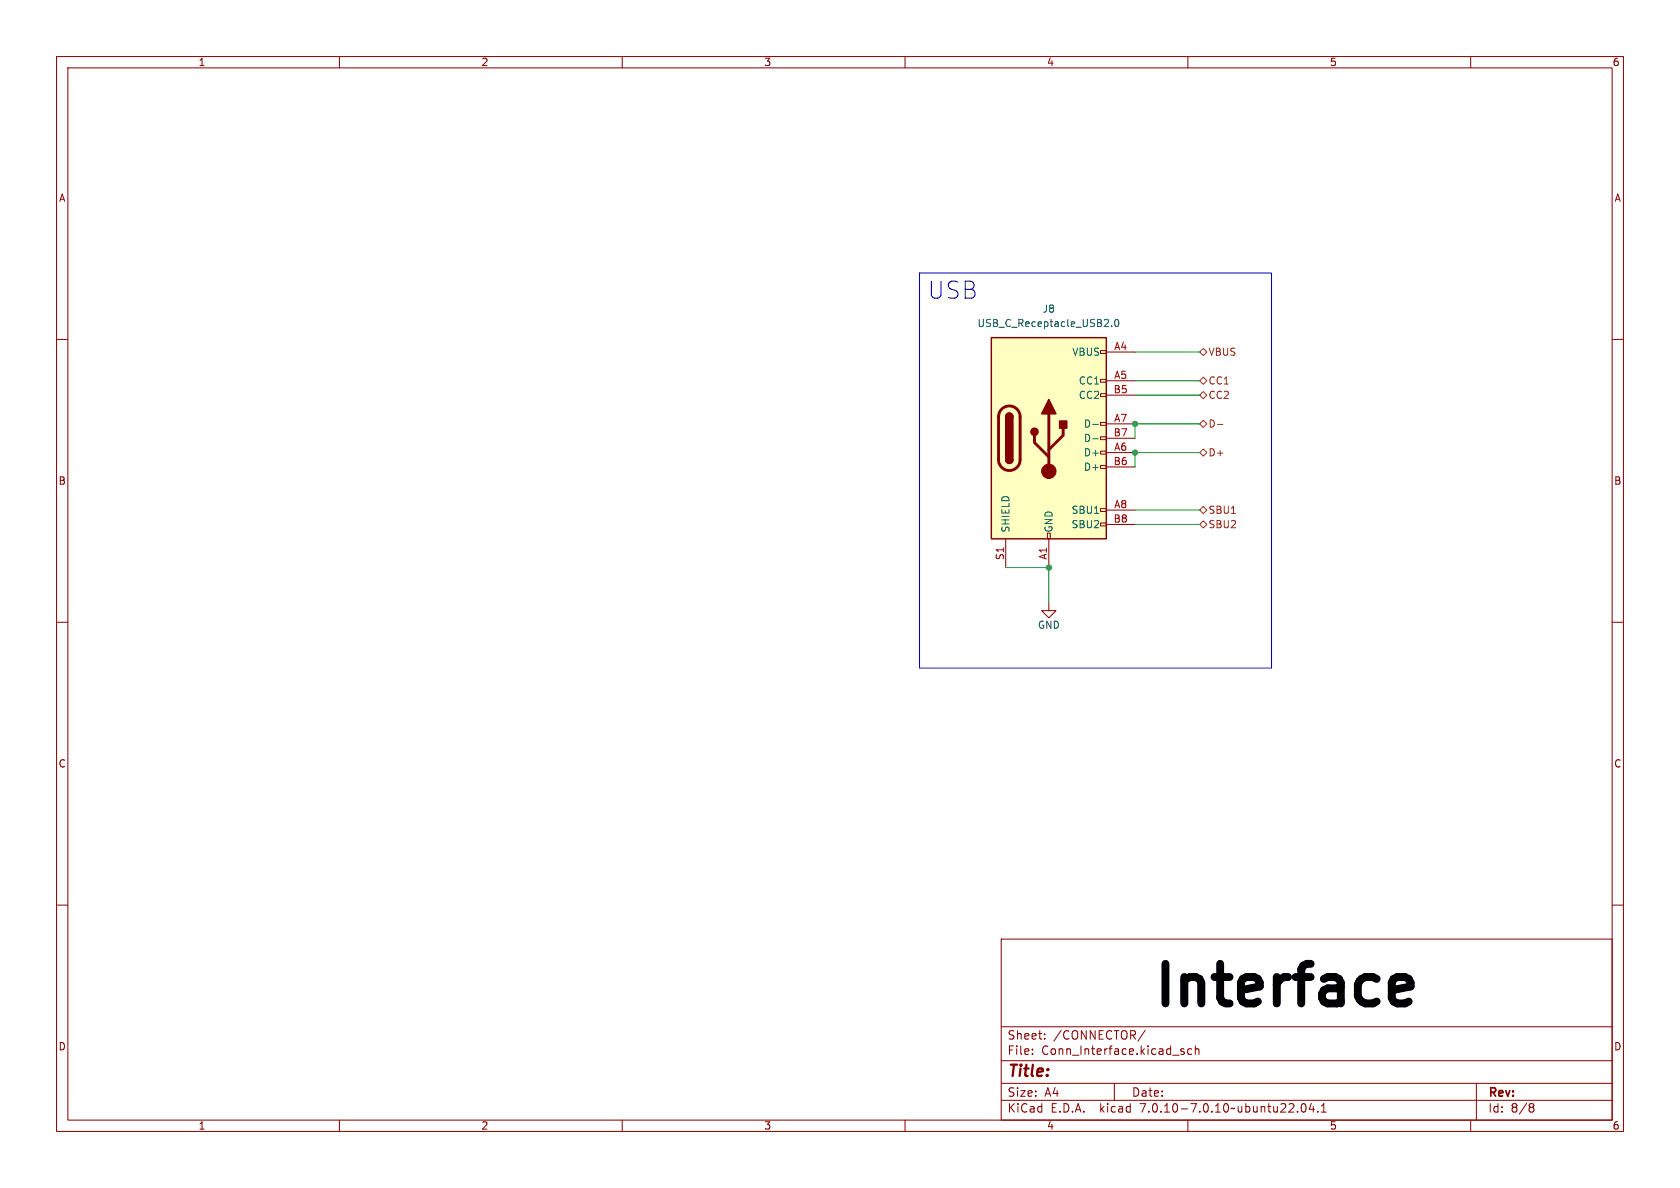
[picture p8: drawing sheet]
<svg xmlns="http://www.w3.org/2000/svg" width="297mm" height="210mm" viewBox="0 0 297 210" stroke-linecap="round" stroke-linejoin="round" font-family="sans-serif">
<g fill="none" stroke="#840000" stroke-width=".18">
<path d="M10 10h277v190h-277zM12 12h273v186h-273zM60 10v2M110 10v2M160 10v2M210 10v2M260 10v2M10 60h2M285 60h2M194.6 79.8h1v.5h-1zM194.6 77.2h1v.5h-1zM194.6 74.7h1v.5h-1z"/>
<path d="M194.6 69.6h1v.5h-1zM194.6 67.1h1v.5h-1zM194.6 62h1v.5h-1zM195.6 62.2h5.1M195.6 67.3h5.1M195.6 74.9h5.1M195.6 69.9h5.1M195.6 77.5h5.1M177.8 95.3v5M185.2 94.2h.5v1.1h-.5zM185.4 95.3v5M194.6 92.5h1v.5h-1z"/>
<path d="M194.6 89.9h1v.5h-1zM194.6 82.3h1v.5h-1zM195.6 80h5.1M195.6 90.2h5.1M195.6 82.6h5.1M195.6 92.7h5.1M10 110h2M185.4 106.7v1.3h1.3l-1.3 1.2-1.3-1.2h1.3M285 110h2M10 160h2M285 160h2M177 166h108v32h-108z"/>
<path d="M60 198v2M110 198v2M160 198v2M177 194.5h108M177 191.5h108M177 187.5h108M177 181.5h108M182.5 186.3v.1M182.5 185.5v.1M184.7 183.6v.1M184.7 182.8v.1M197 191.5v3"/>
<path d="M202.5 182.1l-1.3 2M208.8 185.8l.5 .2 .1 .2-.2 .2-.5-.1M208.8 185.5h.5M210 198v2M210.7 185.5l-.5-.1-.2 .3v.4l.1 .2h.6M211.3 185.5l.2-.1 .4 .1 .1 .9M211.3 184.9v1.5M229.4 196.5v.1M230.2 195.2l.2-.1a.81 .81 0 0 1 .6 .6 .81 .81 0 0 1-.3 .8l-.2 .1a.81 .81 0 0 1-.3-1.4zM231.8 195l-.3 1.1h.9M232.2 195.6v1M233 196.5v.1"/>
<path d="M233.6 196.6h.9M233.6 195.5l.4-.4v1.5M260 198v2M261 191.5v6.5M270.6 195.1h.3l.3 .3-.3 .3M270.6 195.7h.3M270.9 195.7l.2 .2 .1 .4-.3 .3h-.3"/>
</g>
<path d="M175.3 59.7h20.3v35.6h-20.3z" fill="#ffffc2" stroke="#ffffc2" stroke-width=".18"/>
<path d="M175.3 59.7h20.3v35.6h-20.3zM177.8 73.7a.64 .64 0 0 1 .6-.7 .64 .64 0 0 1 .7 .7M177.8 81.3a.64 .64 0 0 0 .6 .6 .64 .64 0 0 0 .7-.6" fill="none" stroke="#840000" stroke-width=".25"/>
<path d="M177.1 72.3a1.9 1.9 0 0 1 2.1-.4 1.9 1.9 0 0 1 1.1 1.8v7.6a1.91 1.91 0 0 1-1.9 1.9 1.91 1.91 0 0 1-1.9-1.9v-7.8l.2-.6zM182.9 77v1.2l2.5 2.6M185.4 73.2v10.1M188 75.7v1.3l-2.6 2.5" fill="none" stroke="#840000" stroke-width=".51"/>
<g fill="#840000" stroke="#840000" stroke-width=".25">
<path d="M177.8 81.3h1.3a.64 .64 0 0 1-.7 .6 .64 .64 0 0 1-.6-.6z"/>
<path d="M177.8 73.7h1.3v7.6h-1.3z"/>
<path d="M178 73.2a.64 .64 0 0 1 .7-.1 .64 .64 0 0 1 .4 .6h-1.3z"/>
<path d="M185.4 70.6l1.3 2.6h-2.6z"/>
<path d="M187.3 74.4h1.3v1.3h-1.3z"/>
<circle cx="182.9" cy="76.3" r=".63"/>
</g>
<circle cx="185.4" cy="83.3" r="1.27" fill="#840000" stroke="#840000" stroke-width=".18"/>
<path d="M196.5 57.6v.1M197.2 56.6l.2-.1a.68 .68 0 0 1 .4 .6 .68 .68 0 0 1-.4 .6l-.2-.1-.1-.4zM193.2 75h1M193.2 77.6h1" fill="none" stroke="#006464" stroke-width=".18"/>
<path d="M212.1 74.9l.6-.6 .7 .6-.7 .7zM212.1 69.9l.6-.7 .7 .7-.7 .6zM212.1 67.3l.6-.6 .7 .6-.7 .6zM212.1 62.2l.6-.6 .7 .6-.7 .7zM215.2 75h1M212.1 80l.6-.6 .7 .6-.7 .6zM212.1 90.2l.6-.7 .7 .7-.7 .6zM212.1 92.7l.6-.6 .7 .6-.7 .6z" fill="none" stroke="#725600" stroke-width=".18"/>
<path d="M247 172.7h1.4l.6 .3 .4 .7v.7l-3.4 .6M249 177l-.6 .4h-1.4" fill="none" stroke="#000" stroke-width="1.4"/>
<path d="M162.6 48.3h62.2v69.8h-62.2z" fill="none" stroke="#0000c2" stroke-width=".18"/>
<path d="M200.7 67.3h11.4M200.7 62.2h11.4M200.7 69.9h11.4M212.1 74.9h-11.4v2.6M200.7 92.7h11.4M200.7 90.2h11.4M212.1 80h-11.4v2.6M177.8 100.3h7.6v6.4" fill="none" stroke="#009600" stroke-width=".18"/>
<g fill="#009600" stroke="#009600" stroke-width=".18">
<circle cx="200.7" cy="74.9" r=".46"/>
<circle cx="200.7" cy="80" r=".46"/>
<circle cx="185.4" cy="100.3" r=".46"/>
</g>
<text font-size="9.7" x="203.5" y="178.3">Interface</text>
<text font-size="4.2" fill="#0000c2" x="163.8" y="53.1">USB</text>
<text font-size="2.8" fill="#840000" x="178" y="190.9">Title:</text>
<g font-size="2.1" fill="#840000">
<text x="178" y="184">Sheet:</text>
<text x="186.2" y="184">/CONNECTOR/</text>
<text x="178" y="186.7">File:</text>
<text x="184.1" y="186.7">Conn_Interface.kicad_sch</text>
<text x="178" y="196.9">KiCad</text>
<text x="178" y="194.1">Size:</text>
<text x="184.7" y="194.1">A4</text>
<text x="185.7" y="196.9">E.D.A.</text>
<text x="194.6" y="196.9">kicad</text>
<text x="200" y="194.1">Date:</text>
<text x="201.8" y="196.9">7.0.10-7.0.10~ubuntu22.04.1</text>
<text x="263" y="194.3">Rev:</text>
<text x="263" y="196.9">Id:</text>
<text x="267.1" y="196.9">8/8</text>
</g>
<g font-size="1.8" fill="#840000">
<text x="35" y="11.9">1</text>
<text x="85" y="11.9">2</text>
<text x="135" y="11.9">3</text>
<text x="185" y="11.9">4</text>
<text x="235" y="11.9">5</text>
<text x="285" y="11.9">6</text>
<text x="10.3" y="35.9">A</text>
<text x="285.3" y="35.9">A</text>
<text x="10.3" y="85.9">B</text>
<text x="285.3" y="85.9">B</text>
<text x="10.3" y="135.9">C</text>
<text x="285.3" y="135.9">C</text>
<text x="10.3" y="185.9">D</text>
<text x="285.3" y="185.9">D</text>
<text x="35" y="199.9">1</text>
<text x="85" y="199.9">2</text>
<text x="135" y="199.9">3</text>
<text x="185" y="199.9">4</text>
<text x="235" y="199.9">5</text>
<text x="285" y="199.9">6</text>
</g>
<g font-size="1.8" fill="#006464">
<text x="172.7" y="58">USB_C_Receptacle_USB2.0</text>
<text x="184.2" y="55.5">J8</text>
<text x="189.5" y="63.1">VBUS</text>
<text x="190.6" y="68.2">CC1</text>
<text x="190.6" y="70.7">CC2</text>
<text x="191.5" y="75.8">D-</text>
<text x="191.5" y="80.9">D+</text>
<text x="191.5" y="83.4">D+</text>
<text x="191.5" y="78.3">D-</text>
<text x="178.7" y="94.2" transform="rotate(-90 178.7 94.2)">SHIELD</text>
<text x="186.3" y="94.2" transform="rotate(-90 186.3 94.2)">GND</text>
<text x="189.3" y="91">SBU1</text>
<text x="189.3" y="93.6">SBU2</text>
<text x="183.4" y="111.4">GND</text>
</g>
<g font-size="1.8" fill="#a90000">
<text x="196.9" y="62">A4</text>
<text x="196.8" y="69.6">B5</text>
<text x="196.9" y="67.1">A5</text>
<text x="196.8" y="77.2">B7</text>
<text x="196.9" y="74.7">A7</text>
<text x="196.8" y="82.3">B6</text>
<text x="196.9" y="79.8">A6</text>
<text x="196.9" y="89.9">A8</text>
<text x="196.8" y="92.5">B8</text>
<text x="177.5" y="99.1" transform="rotate(-90 177.5 99.1)">S1</text>
<text x="185.2" y="99" transform="rotate(-90 185.2 99)">A1</text>
</g>
<g font-size="1.8" fill="#725600">
<text x="213.6" y="63.1">VBUS</text>
<text x="213.6" y="70.7">CC2</text>
<text x="213.6" y="68.2">CC1</text>
<text x="213.6" y="75.8">D-</text>
<text x="213.6" y="80.9">D+</text>
<text x="213.6" y="91">SBU1</text>
<text x="213.6" y="93.6">SBU2</text>
</g>
</svg>
